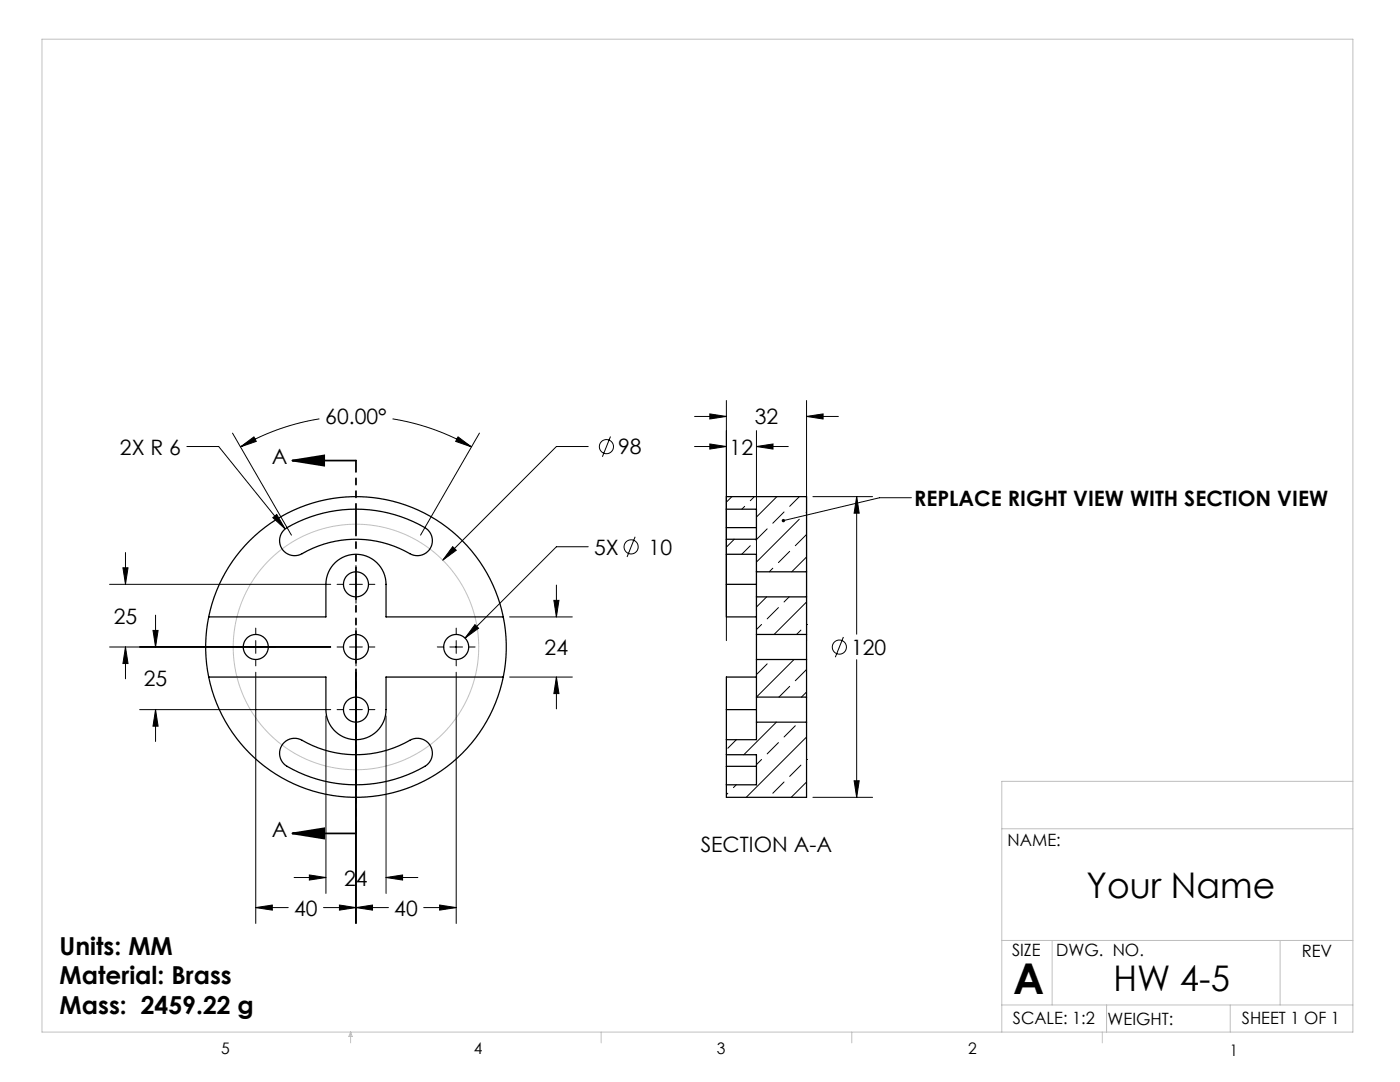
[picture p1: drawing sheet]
<svg xmlns="http://www.w3.org/2000/svg" width="279mm" height="216mm" viewBox="0 0 279 216" stroke-linecap="round" stroke-linejoin="round" font-family="sans-serif">
<g fill="none" stroke="#000" stroke-width=".2">
<path d="M145 79.9v47.9M161 79.9v47.9M37.3 89.1h6.3l13.3 16.4M46.4 86.4l11.8 20.4M48 89.2l2.7-2 .4 .9zM63.7 83.6a46.1 46.1 0 0 0-15.7 5.6M78.3 83.6a46.1 46.1 0 0 1 15.8 5.6M91.4 87.2l2.7 2-3.2-1.1zM95.7 86.4l-11.8 20.4M117.4 89.1h-6.4l-22.6 22.7M121.8 87.1l-1.6 4M138.6 89.1h6.4"/>
<path d="M138.6 83.1h6.4M141.7 82.6l3.3 .5-3.3 .5zM141.7 88.6l3.3 .5-3.3 .5zM146.1 99.1l-1.1 1.1M150.6 99.1l-.9 .8M151 89.1l3.3-.5v1zM151 89.1h6.3M151 85.9v35.9M155 99.1l-4 4.1M159.5 99.1l-1.9 1.9M161 83.1l3.3-.5v1zM161 83.1h6.3"/>
<path d="M162.2 99.1h11.9M171 99.1l.5 3.3h-1zM171 99.1v27.5M181.9 99.3h-6.4l-19.2 4.6M21.9 116.6h44.1M24.5 113.3h1.1l-.6 3.3zM25 110.2v6.4M54.4 103.3l.8-.6 1.7 2.8zM67.3 116.6h1.2M69.8 116.6h2.5M71 112.8v1.3M71 115.3v2.6"/>
<path d="M71 119.1v1.3M73.6 116.6h1.2M90.3 109.1l.8 .7-2.7 2zM110.5 119.8h1.1l-.6 3.3zM111 116.7v6.4M117.4 109.1h-6.4l-18.2 18.2M126.8 107.1l-1.7 4M146.5 107.6l-1.5 1.6M148.6 101l-.5 .6M149.7 108.9l-1.7 1.7M153 119.1l-2 2M153.1 105.5l-2.2 2.3"/>
<path d="M154.2 113.4l-.7 .7M156.5 102.2l-2.3 2.2M157.5 119.1l-1 1M157.6 110l-2.2 2.3M159.5 103.6l-8.5 8.6M161 102.2h-.1M161 111.1l-3 3M161 106.6l-2.3 2.3M21.9 129.1h44.1M25 129.1l.6 3.3h-1.1zM25 129.1v6.3M30.5 125.8h1.1l-.6 3.3z"/>
<path d="M31 122.7v6.4M51 125.3v1.3M51 127.8v2.6M51 131.6v1.3M51 134.1v50.2M67.3 129.1h1.2M69.8 129.1h2.5M71 125.3v1.3M71 127.8v2.6M71 131.6v1.3M71 134.1v50.2M73.6 129.1h1.2"/>
<path d="M87.3 129.1h1.2M89.8 129.1h2.5M91 125.3v1.3M91 127.8v2.6M91 131.6v1.3M91 134.1v50.2M93.6 129.1h1.2M94.8 124.6l.7 .8-2.7 1.9zM101.7 135.1h12.5M101.7 123.1h12.5M111 135.1l.6 3.3h-1.1zM111 135.1v6.3"/>
<path d="M152 124.6l-1 1M153.1 132.5l-2.1 2.1M155.4 121.2l-2.3 2.3M157.6 137l-2.1 2.1M158.5 131.6l-7.5 7.5M159.8 125.7l-.8 .9M161 124.6h.1M161 138.1l-1.1 1M161 133.6l-2.3 2.2M161 120.1l-6.5 6.5M168.3 127.1l-1.6 4M171 131.6v27.5"/>
<path d="M27.9 141.6h38.1M31 141.6l.6 3.3h-1.1zM31 141.6v6.3M65 142.9v35.4M67.3 141.6h1.2M69.8 141.6h2.5M73.6 141.6h1.2M77 142.9v35.4M145.2 158.3l-.2 .3M146.9 156.6l-.5 .6M147 147.6l-1.8 1.7M152 151.5l-1 1.1"/>
<path d="M154.9 144.1l-6.5 6.5M155.4 148.2l-2.3 2.2M156.5 156l-2.3 2.3M158.7 144.8l-2.2 2.3M159.8 152.7l-2.2 2.2M161 151.5h.1M161 147.1l-12.1 12M161 156l-3.1 3.1M162.2 159.1h11.9M170.5 155.8h1l-.5 3.3zM58.7 175.1h6.3M61.7 174.6l3.3 .5-3.3 .5z"/>
<path d="M77 175.1l3.3-.5v1zM77 175.1h6.4M51 181.1l3.3-.5v1zM51 181.1h6.5M64.6 181.1h12.9M67.7 180.6l3.3 .5-3.3 .5zM71 181.1l3.3-.5v1zM84.6 181.1h6.4M87.7 180.6l3.3 .5-3.3 .5z"/>
<circle cx="121" cy="89.1" r="1.41"/>
<circle cx="126" cy="109.1" r="1.41"/>
<circle cx="167.5" cy="129.1" r="1.41"/>
</g>
<path d="M58.3 91.9h12.7M58.3 91.9l6.4-1v2zM58.3 166.3h12.7M58.3 166.3l6.4-1v2z" fill="none" stroke="#000" stroke-width=".35"/>
<g fill="none" stroke="#c0c0c0" stroke-width=".2">
<path d="M8.4 7.8h261.6v198.1h-261.6zM270 155.9h-70.1v50M199.9 165.4h70.1M199.9 187.7h70.1M210 187.7v12.8M255.5 187.7v12.8M70 205.9v2.2M70 205.9l.3 .9h-.7zM120 205.9v2.2M170 205.9v2.2M199.9 200.5h70.1M220 205.9v2.2"/>
<path d="M220.8 200.5v5.4M245.5 200.5v5.4"/>
<circle cx="71" cy="129.1" r="24.5"/>
</g>
<path d="M71 91.9v74.4" fill="none" stroke="#000" stroke-width=".35" stroke-dasharray="6.3 1.3 1.3 1.3 1.3 1.3" stroke-dashoffset="4.1"/>
<g fill="#000">
<path d="M90.3 109.1l.8 .7-2.7 2zM156.1 103.6a.34 .34 0 0 1 .5 .1 .34 .34 0 0 1-.1 .5 .34 .34 0 0 1-.5-.2l.3-.1-.3 .1z"/>
<path d="M58.3 91.9l6.4-1v2zM58.3 166.3l6.4-1v2z"/>
<path d="M71 181.1l3.3-.5v1zM87.7 180.6l3.3 .5-3.3 .5zM51 181.1l3.3-.5v1zM67.7 180.6l3.3 .5-3.3 .5zM77 175.1l3.3-.5v1zM61.7 174.6l3.3 .5-3.3 .5zM91.4 87.2l2.7 2-3.2-1.1zM48 89.2l2.7-2 .4 .9zM111 135.1l.6 3.3h-1.1zM110.5 119.8h1.1l-.6 3.3zM25 129.1l.6 3.3h-1.1zM24.5 113.3h1.1l-.6 3.3zM31 141.6l.6 3.3h-1.1zM30.5 125.8h1.1l-.6 3.3zM94.8 124.6l-2 2.7 2.7-1.9zM54.4 103.3l2.5 2.2-1.7-2.8zM171 99.1l.5 3.3h-1zM170.5 155.8h1l-.5 3.3zM161 83.1l3.3-.5v1zM141.7 82.6l3.3 .5-3.3 .5zM141.7 88.6l3.3 .5-3.3 .5zM151 89.1l3.3-.5v1z"/>
</g>
<g fill="none" stroke="#000" stroke-width=".25">
<path d="M56.6 105.8a26.8 26.8 0 0 1 28.9 0 3 3 0 0 1 .2 3.9 3 3 0 0 1-3.9 .8 21.6 21.6 0 0 0-21.9 .2 3 3 0 0 1-3.6-1.1 3 3 0 0 1 .3-3.8zM145 101.6v3.7M145 110.6v6M145 105.3v2.3M145 116.6v6.5h6M145 101.6h6v6h-6M145 110.6h6v3.5M145 101.6v-2.5h16v15M145 107.6v3M145 105.3h6M145 116.6h6M151 114.1v5"/>
<path d="M151 119.1v7.5M151 119.1h10M151 114.1h10M161 114.1v5M161 119.1v7.5M41.6 135.1h23.4v6.5a6 6 0 0 0 6 6 6 6 0 0 0 6-6v-6.5h23.4M41.6 135.1a30 30 0 0 0 29.4 24 30 30 0 0 0 29.4-24M41.6 123.1a30 30 0 0 1 29.4-24 30 30 0 0 1 29.4 24M41.6 123.1h23.4v-6.5a6 6 0 0 1 6-6 6 6 0 0 1 6 6v6.5h23.4M41.6 123.1a30 30 0 0 0 0 12M100.4 123.1a30 30 0 0 1 0 12M151 126.6v5"/>
<path d="M151 139.1v5M151 135.1h-6v6.5M151 131.6v7.5M151 126.6h10M151 131.6h10M151 139.1h10M161 126.6v5M161 139.1v5M161 131.6v7.5M56.7 148.1a3 3 0 0 1 3.6-.4 21.6 21.6 0 0 0 21.9-.2 3 3 0 0 1 3.8 1.5 3 3 0 0 1-1.2 3.9 27.1 27.1 0 0 1-28.2-.5 3 3 0 0 1 .1-4.3zM145 141.6v6M145 152.9v3.7"/>
<path d="M145 150.6v2.3M145 150.6h6v6h-6M145 147.6v3M145 141.6h6M145 152.9h6M151 144.1v3.5h-6M151 144.1h10M161 144.1v15h-16v-2.5"/>
<circle cx="71" cy="116.6" r="2.5"/>
<circle cx="51" cy="129.1" r="2.5"/>
<circle cx="71" cy="129.1" r="2.5"/>
<circle cx="91" cy="129.1" r="2.5"/>
<circle cx="71" cy="141.6" r="2.5"/>
</g>
<text font-size="8.5" x="202.2" y="198.3">A</text>
<g font-size="7.1">
<text x="216.9" y="179.1">Your Name</text>
<text x="222.2" y="197.7">HW 4-5</text>
</g>
<g font-size="4.9">
<text x="11.9" y="190.5">Units: MM</text>
<text x="11.9" y="196.4">Material: Brass</text>
<text x="11.9" y="202.4">Mass: 2459.22 g</text>
</g>
<g font-size="4.2">
<text x="64.9" y="84.6">60.00°</text>
<text x="150.6" y="84.7">32</text>
<text x="23.9" y="90.7">2X R 6</text>
<text x="54.3" y="92.6">A</text>
<text x="123.4" y="90.7">98</text>
<text x="145.6" y="90.7">12</text>
<text x="182.4" y="100.9">REPLACE RIGHT VIEW WITH SECTION VIEW</text>
<text x="118.6" y="110.7">5X</text>
<text x="129.5" y="110.7">10</text>
<text x="22.7" y="124.5">25</text>
<text x="108.7" y="130.7">24</text>
<text x="169.8" y="130.7">120</text>
<text x="28.7" y="137">25</text>
<text x="54.3" y="167">A</text>
<text x="139.8" y="169.9">SECTION A-A</text>
<text x="68.7" y="176.7">24</text>
<text x="58.7" y="182.7">40</text>
<text x="78.7" y="182.7">40</text>
</g>
<g font-size="3.4">
<text x="201.1" y="168.8">NAME:</text>
<text x="202" y="190.8">SIZE</text>
<text x="210.8" y="190.9">DWG. NO.</text>
<text x="259.8" y="191">REV</text>
<text x="202.1" y="204.4">SCALE: 1:2</text>
<text x="221" y="204.5">WEIGHT:</text>
<text x="247.8" y="204.4">SHEET 1 OF 1</text>
</g>
<g font-size="3.2">
<text x="44.2" y="210.4">5</text>
<text x="94.6" y="210.3">4</text>
<text x="143.1" y="210.4">3</text>
<text x="193.2" y="210.3">2</text>
<text x="245.4" y="210.6">1</text>
</g>
</svg>
